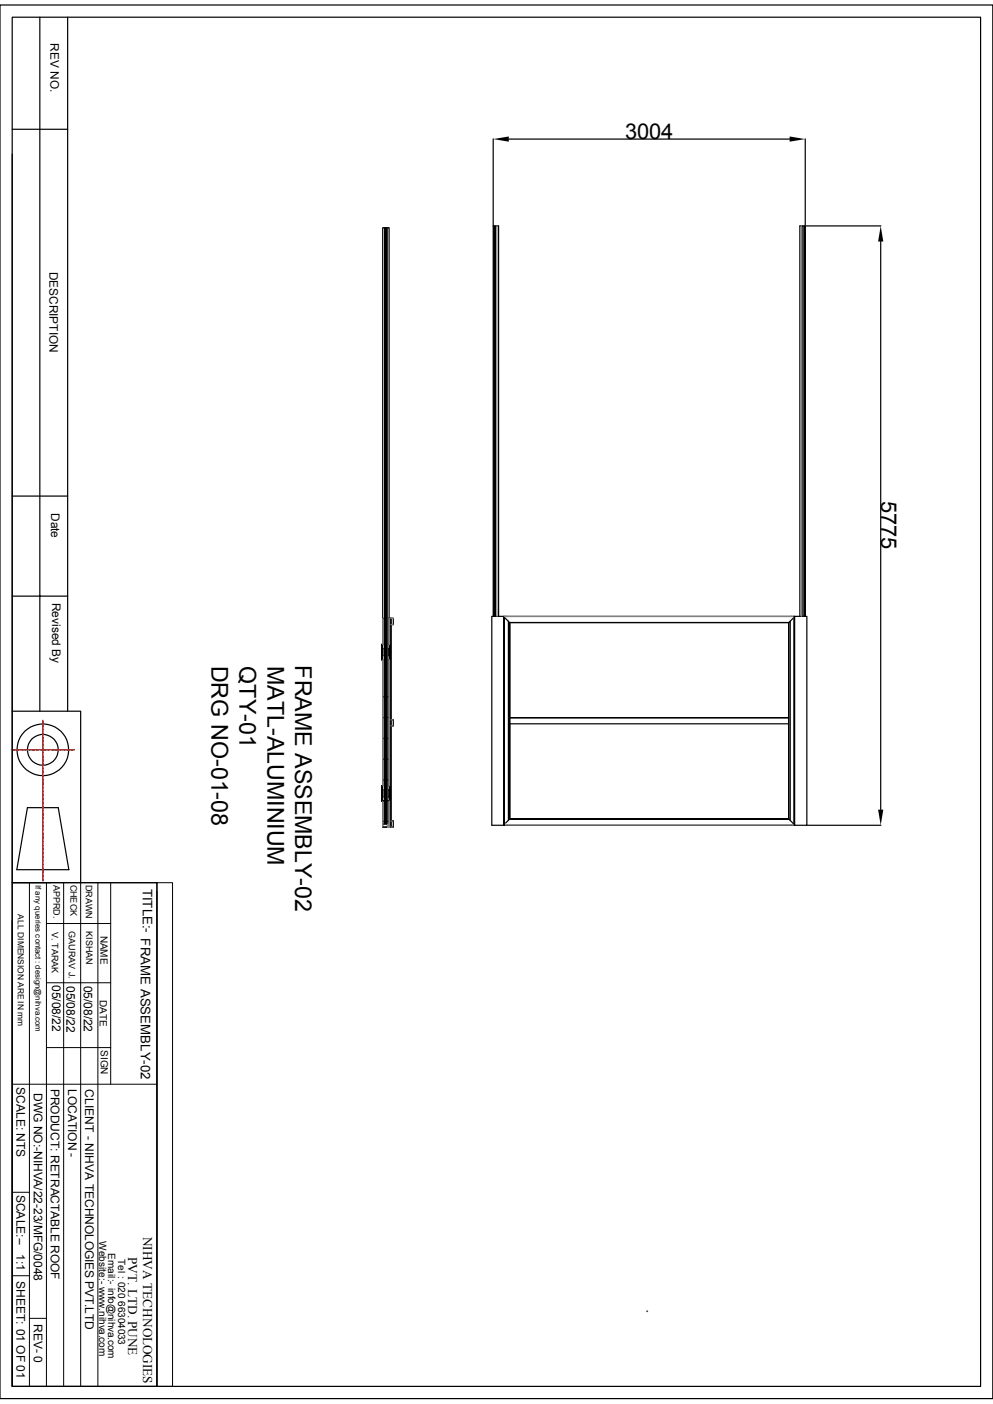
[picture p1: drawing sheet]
<svg xmlns="http://www.w3.org/2000/svg" width="210mm" height="297mm" viewBox="0 0 210 297" stroke-linecap="round" stroke-linejoin="round" font-family="sans-serif">
<g fill="none" stroke="#000" stroke-width=".25">
<path d="M0 1.1h210v294.8h-210zM2.6 3.6h204.8v289.7h-204.8zM8.4 3.6v146.9M14.3 3.6v146.9M2.6 32.6v117.9h14.5v36.2M2.6 27.3h11.7M104.3 29.4v18.3M107.6 29.4h59.4M170.3 29.4v18.3M81.4 48.2h.1v126.1h-.1zM81.4 48.2h-.5v126.1h.5M81.5 48.2h.2"/>
<path d="M81.7 48.2h.2v126.1h-.2zM81.9 48.2h.4v126.1h-.4M104.4 47.8h.2v82.6M104.6 47.8h.2M169.8 47.8h.3M170.2 47.8h-.1v82.6M170.4 47.8h15.9M186.3 51.1v120.2M2.6 104.9h11.7M2.6 126.1h11.7M80.7 139.6h.2v26.6M80.7 136.3v3.3z"/>
<path d="M80.8 139.6h.1M80.9 138.7h.1M80.9 137.2v1.5M80.9 137.2h.1M81 137.2l-.1 1.5h.1M81 130.8l-.1 5.5h-.2M82.3 139.6h.2M82.3 137.2v1.5zM82.3 138.7h.1M82.3 137.2h.1M82.3 130.8v.1M82.4 137.2l-.1 1.5"/>
<path d="M82.4 138.7h-.1M82.5 136.3v3.3zM82.5 136.3h-.2h.2M82.5 139.6h-.2v26.6M82.6 130.8v44.2M82.6 130.8l.1 44.2zM82.7 130.8h.4h-.8v5.5M83.1 132.1h-.4M83.2 130.8v1.3h-.1M104.3 130.4v-82.6h.1v82.6M104.8 130.4v-82.6h.7v82.6M106.6 130.4v44.2z"/>
<path d="M106.6 130.4h-2.6v44.2h2.6M106.6 130.4v44.2M106.6 130.6l1.2 1.1v41.6l-.9 .8M106.7 130.4h61.2M107.5 131.4v42.2M107.8 131.7h59zM107.8 131.7v41.5M166.8 131.7v41.5M166.8 131.7v41.6l1 .9M167.1 131.4v42.2M167.7 130.8l-.9 .9M168 130.4l-.1 44.2"/>
<path d="M168.1 130.4h2.5v44.2h-2.5zM168.1 130.4v44.2M169.2 130.4v-82.6h.6v82.6M170.2 130.4v-82.6h.1v82.6M2.6 150.5v36.2M81.2 156.2h.1M81.2 151.8h.1M81.2 147.4h.1M82 156.2h.1M82 151.8h.1M82 147.4h.1M82.7 152.2h.4h-.2"/>
<path d="M82.7 153.5h.4M83.1 152.3l.1 1.2h-.1M107.8 153.1h59zM107.8 151.8h59zM5.8 170.9h6.5l2.3 13.1h-11zM80.7 166.2h.2M80.7 166.2v3.3M80.8 166.2v3.3M80.8 169.5h.1M80.8 169.5h.1v5.5h1.1M80.9 168.6h.1M80.9 167.1v1.5"/>
<path d="M80.9 167.1h.1M81 167l-.1 .1v1.5v-1.5M81 168.6h-.1M81.2 169.5h.1M81.2 173.8h.1M81.2 169.4h.1M81.2 165h.1M81.2 160.6h.1M81.5 174.3h.2M82 174.9h.2M82 174.5h.2M82 174.3v.7"/>
<path d="M82 173.8h.1M82 169.4h.1M82 165h.1M82 160.6h.1M82 169.5h.1M82.2 174.3v.7h.4M82.3 166.2h.2zM82.3 168.6h.1M82.3 167.1v1.5M82.3 169.5h.2h-.2v5.5h-.4M82.3 174.8v.1M82.3 167v1.6"/>
<path d="M82.4 167.1v1.5M82.5 166.2v3.3M82.7 173.7h.4M82.7 175h.3M82.9 173.7h.3v1.3h-.3M106.7 174.6h61.3M107.8 173.2l59 .1zM170.7 174.6h15.6M2.6 186.7h30.6v106.6h-30.6zM2.6 194.8v98.5M136.9 277.4h.1"/>
<circle cx="9.1" cy="158.6" r="5.5"/>
<circle cx="9.1" cy="158.6" r="3.3"/>
</g>
<g fill="none" stroke="#808080" stroke-width=".25">
<path d="M105.1 47.8v82.6M169.5 47.8v82.6M80.9 130.8v5.5M80.9 139.6v26.6M82.3 130.8v5.5M82.3 139.6v26.6M82.3 130.8l.1 5.5M82.4 139.6v26.6M82.7 130.8h.5M82.7 132.1h.4M106.6 130.4h61.1M82.7 152.3h.4"/>
<path d="M82.7 153.5h.4M80.9 169.5v5.5M82 174.3v.7h.2M82.3 169.5v5.5M82.4 169.5v5.5M82.7 175h.4M82.7 173.7h.4M106.9 174.5h60.9M136.9 277.4v.1"/>
</g>
<g fill="none" stroke="#000" stroke-width=".21">
<path d="M2.6 186.7h30.6M6.2 186.7v106.6M9.8 195.4h13.6M9.8 186.7v106.6M13.5 186.7v106.6M17.1 186.7v106.6M20.7 186.7v106.6M23.4 186.7v42.7M33.2 186.7h3.3v106.6h-3.3zM33.2 188.6v104.7M9.8 207.9h13.6M2.6 229.4h30.6"/>
<path d="M9.8 221.6h13.6M2.6 252.2h3.6M2.6 269.9h3.6M6.2 278.9h3.6"/>
</g>
<g fill="none" stroke="#f00" stroke-width=".25">
<path d="M2.7 158.6h-.3M2.8 158.6h.3M3.1 158.6h.2M3.3 158.6h.3M3.6 158.6h.4M4 158.6h.3M4.3 158.6h.2M4.5 158.6h.4M4.9 158.6h.6M5.6 158.6h.2M5.8 158.6h.3M6.1 158.6h.6"/>
<path d="M7.6 158.6h-.8M7.7 158.6h.3M8 158.6h.5M8.6 158.6h.3M8.9 158.6h.3M9.1 158.6v.4M9.1 158.2v.1M9.1 158.4v.1M9.1 152.4v.1M9.1 153v.6M9.1 153.8v.3M9.1 154.3v.7"/>
<path d="M9.1 155.4v.3M9.1 155.7v.2M9.1 156.3v.2M9.1 157v.1M9.1 157.2v.4M9.1 157.9v.2M9.1 159.4v.2M9.1 159.6v.3M9.1 152.6v.1M9.1 152.8v.1M9.1 154.1v.2M9.1 155v.2"/>
<path d="M9.1 155.2v.2M9.1 155.9v.1M9.1 156.1v.2M9.1 156.6v.1M9.1 156.8v.1M9.1 159v.2M9.1 159.3v.1M9.1 159.9v.2M9.1 152.7h.1M9.1 155.2h.1M9.1 156.1h.1M9.1 156.8h.1"/>
<path d="M9.1 159.2h.1M9.1 153.6v.2M9.1 157.6v.2M9.2 158.6h.6M9.8 158.6h.7M10.5 158.6h.5M11 158.6h.6M11.7 158.6h.5M12.3 158.6h.2M12.6 158.6h.3M13 158.6h.2M13.3 158.6h.1"/>
<path d="M13.5 158.6h.3M13.8 158.6h.7M14.5 158.6h.2M14.7 158.6h.3M15 158.6h.7M15.7 158.6h.1M9.1 160.6v.1M9.1 160.8v.2M9.1 161v.2M9.1 163.1v.1M9.1 163.3v.1M9.1 163.5v.1"/>
<path d="M9.1 165.5v.2M9.1 165.7v.2M9.1 165.9v.2M9.1 172v.1M9.1 172.2v.1M9.1 172.4v.2M9.1 176.9v.1M9.1 177.1v.1M9.1 177.3v.2M9.1 160.8h.1M9.1 161h.1M9.1 163.2h.1"/>
<path d="M9.1 163.4h.1M9.1 165.7h.1M9.1 165.9h.1M9.1 172.2h.1M9.1 172.4h.1M9.1 177.1h.1M9.1 177.3h.1M9.1 160.3v.3M9.1 161.2v.4M9.1 161.9v.4M9.1 162.6v.4M9.1 163.7v.2"/>
<path d="M9.1 164.3v.3M9.1 164.6v.2M9.1 165.2v.3M9.1 166.1v.4M9.1 166.8v.2M9.1 167.1v.2M9.1 167.5v.4M9.1 168.4v.1M9.1 168.6v.2M9.1 169.2v.3M9.1 169.5v.2M9.1 170.1v.5"/>
<path d="M9.1 170.8v.2M9.1 171v.3M9.1 171.5v.5M9.1 172.6v.2M9.1 173.3v.1M9.1 173.5v.2M9.1 174.2v.4M9.1 175v.3M9.1 175.6v.6M9.1 176.6v.3M9.1 177.5v.3M9.1 178.2v.2"/>
<path d="M9.1 178.5v.1M9.1 179.1v.4M9.1 180v.2M9.1 160.1v.2M9.1 162.4v.2M9.1 164v.1M9.1 164.2v.1M9.1 164.8v.2M9.1 165.1v.1M9.1 167.3v.2M9.1 168v.1M9.1 168.2v.1"/>
<path d="M9.1 168.9v.1M9.1 169.1v.1M9.1 169.8v.1M9.1 170v.1M9.1 171.3v.2M9.1 172.9v.1M9.1 173.1v.1M9.1 173.8v.1M9.1 174v.1M9.1 175.3v.2M9.1 176.2v.2M9.1 176.4v.2"/>
<path d="M9.1 177.8v.1M9.1 178v.1M9.1 178.7v.1M9.1 178.9v.1M9.1 160.1h.1M9.1 164.1h.1M9.1 165h.1M9.1 168.1h.1M9.1 169h.1M9.1 169.9h.1M9.1 173.1h.1M9.1 173.9h.1"/>
<path d="M9.1 176.4h.1M9.1 178h.1M9.1 178.9h.1M9.1 174.6v.2M9.1 174.8v.2M9.1 179.5v.2M9.1 179.7v.2M9.1 161.7v.1M9.1 166.6v.2M9.1 170.6v.2M9.1 185.8v.2M9.1 186.1v.1"/>
<path d="M9.1 186.3v.1M9.1 186h.1M9.1 186.2h.1M9.1 180.5v.4M9.1 180.9v.2M9.1 181.5v.3M9.1 182.2v.2M9.1 182.4v.3M9.1 183.1v.6M9.1 184v.2M9.1 184.5v.6M9.1 185.5v.3"/>
<path d="M9.1 180.3v.1M9.1 181.1v.2M9.1 181.4v.1M9.1 181.8v.1M9.1 182v.2M9.1 182.7v.1M9.1 182.9v.1M9.1 184.3v.1M9.1 185.2v.1M9.1 185.4v.1M9.1 181.3h.1M9.1 182h.1"/>
<path d="M9.1 182.9h.1M9.1 185.3h.1M9.1 183.8v.1"/>
</g>
<path d="M104.3 29.4l3.3-.5v1.1zM167 28.9l3.3 .5-3.3 .6zM186.3 47.8l.5 3.3h-1.1zM185.7 171.3h1.1l-.5 3.3z" fill="#000"/>
<g font-size="4.9">
<text x="44.7" y="140.8" transform="rotate(90 44.7 140.8)">DRG NO-01-08</text>
<text x="50.6" y="141" transform="rotate(90 50.6 141)">QTY-01</text>
<text x="56.6" y="140.8" transform="rotate(90 56.6 140.8)">MATL-ALUMINIUM</text>
<text x="62.4" y="140.8" transform="rotate(90 62.4 140.8)">FRAME ASSEMBLY-02</text>
</g>
<g font-size="4.6">
<text x="132.2" y="29.3">3004</text>
<text x="186.4" y="106" transform="rotate(90 186.4 106)">5775</text>
</g>
<g font-size="2.8">
<text x="30.2" y="188" transform="rotate(90 30.2 188)">TITLE:- FRAME ASSEMBLY-02</text>
<text x="30.3" y="261.6" transform="rotate(90 30.3 261.6)">NIHVA TECHNOLOGIES</text>
<text x="27.1" y="265.9" transform="rotate(90 27.1 265.9)">PVT. LTD. PUNE</text>
</g>
<g font-size="2.5">
<text x="10.7" y="9.2" transform="rotate(90 10.7 9.2)">REV NO.</text>
<text x="10.5" y="57.5" transform="rotate(90 10.5 57.5)">DESCRIPTION</text>
<text x="10.8" y="108.5" transform="rotate(90 10.8 108.5)">Date</text>
<text x="11" y="127.5" transform="rotate(90 11 127.5)">Revised By</text>
<text x="11" y="208.4" transform="rotate(90 11 208.4)">05/08/22</text>
<text x="14.1" y="208.5" transform="rotate(90 14.1 208.5)">05/08/22</text>
<text x="17.7" y="208.5" transform="rotate(90 17.7 208.5)">05/08/22</text>
<text x="3.5" y="230" transform="rotate(90 3.5 230)">SCALE: NTS</text>
<text x="7.2" y="231.2" transform="rotate(90 7.2 231.2)">DWG NO:-NIHVA/22-23/MFG/0048</text>
<text x="10.8" y="230.3" transform="rotate(90 10.8 230.3)">PRODUCT: RETRACTABLE ROOF</text>
<text x="14.4" y="230.3" transform="rotate(90 14.4 230.3)">LOCATION -</text>
<text x="18" y="230.4" transform="rotate(90 18 230.4)">CLIENT - NIHVA TECHNOLOGIES PVT.LTD</text>
<text x="3.5" y="252.7" transform="rotate(90 3.5 252.7)">SCALE:--</text>
<text x="3.5" y="265.3" transform="rotate(90 3.5 265.3)">1:1</text>
<text x="3.5" y="271" transform="rotate(90 3.5 271)">SHEET: 01 OF 01</text>
<text x="7.2" y="280" transform="rotate(90 7.2 280)">REV- 0</text>
</g>
<g font-size="2.1">
<text x="21.3" y="197.9" transform="rotate(90 21.3 197.9)">NAME</text>
<text x="21.1" y="211.5" transform="rotate(90 21.1 211.5)">DATE</text>
<text x="21.3" y="222.1" transform="rotate(90 21.3 222.1)">SIGN</text>
<text x="21" y="262.6" transform="rotate(90 21 262.6)">Website:- www.nihva.com</text>
<text x="22.9" y="265" transform="rotate(90 22.9 265)">Email:- info@nihva.com</text>
<text x="25" y="266.3" transform="rotate(90 25 266.3)">Tel : 020 66304033</text>
</g>
<g font-size="1.9">
<text x="11.3" y="187.2" transform="rotate(90 11.3 187.2)">APPRD.</text>
<text x="14.9" y="187.1" transform="rotate(90 14.9 187.1)">CHECK</text>
<text x="18.1" y="187.2" transform="rotate(90 18.1 187.2)">DRAWN</text>
<text x="11" y="197.1" transform="rotate(90 11 197.1)">V. TARAK</text>
<text x="14.6" y="197" transform="rotate(90 14.6 197)">GAURAV J.</text>
<text x="18.2" y="197" transform="rotate(90 18.2 197)">KISHAN</text>
</g>
<text font-size="1.8" x="3.8" y="193.4" transform="rotate(90 3.8 193.4)">ALL DIMENSION ARE IN mm</text>
<text font-size="1.7" x="7.5" y="187.2" transform="rotate(90 7.5 187.2)">If any queries contact : design@nihva.com</text>
</svg>
